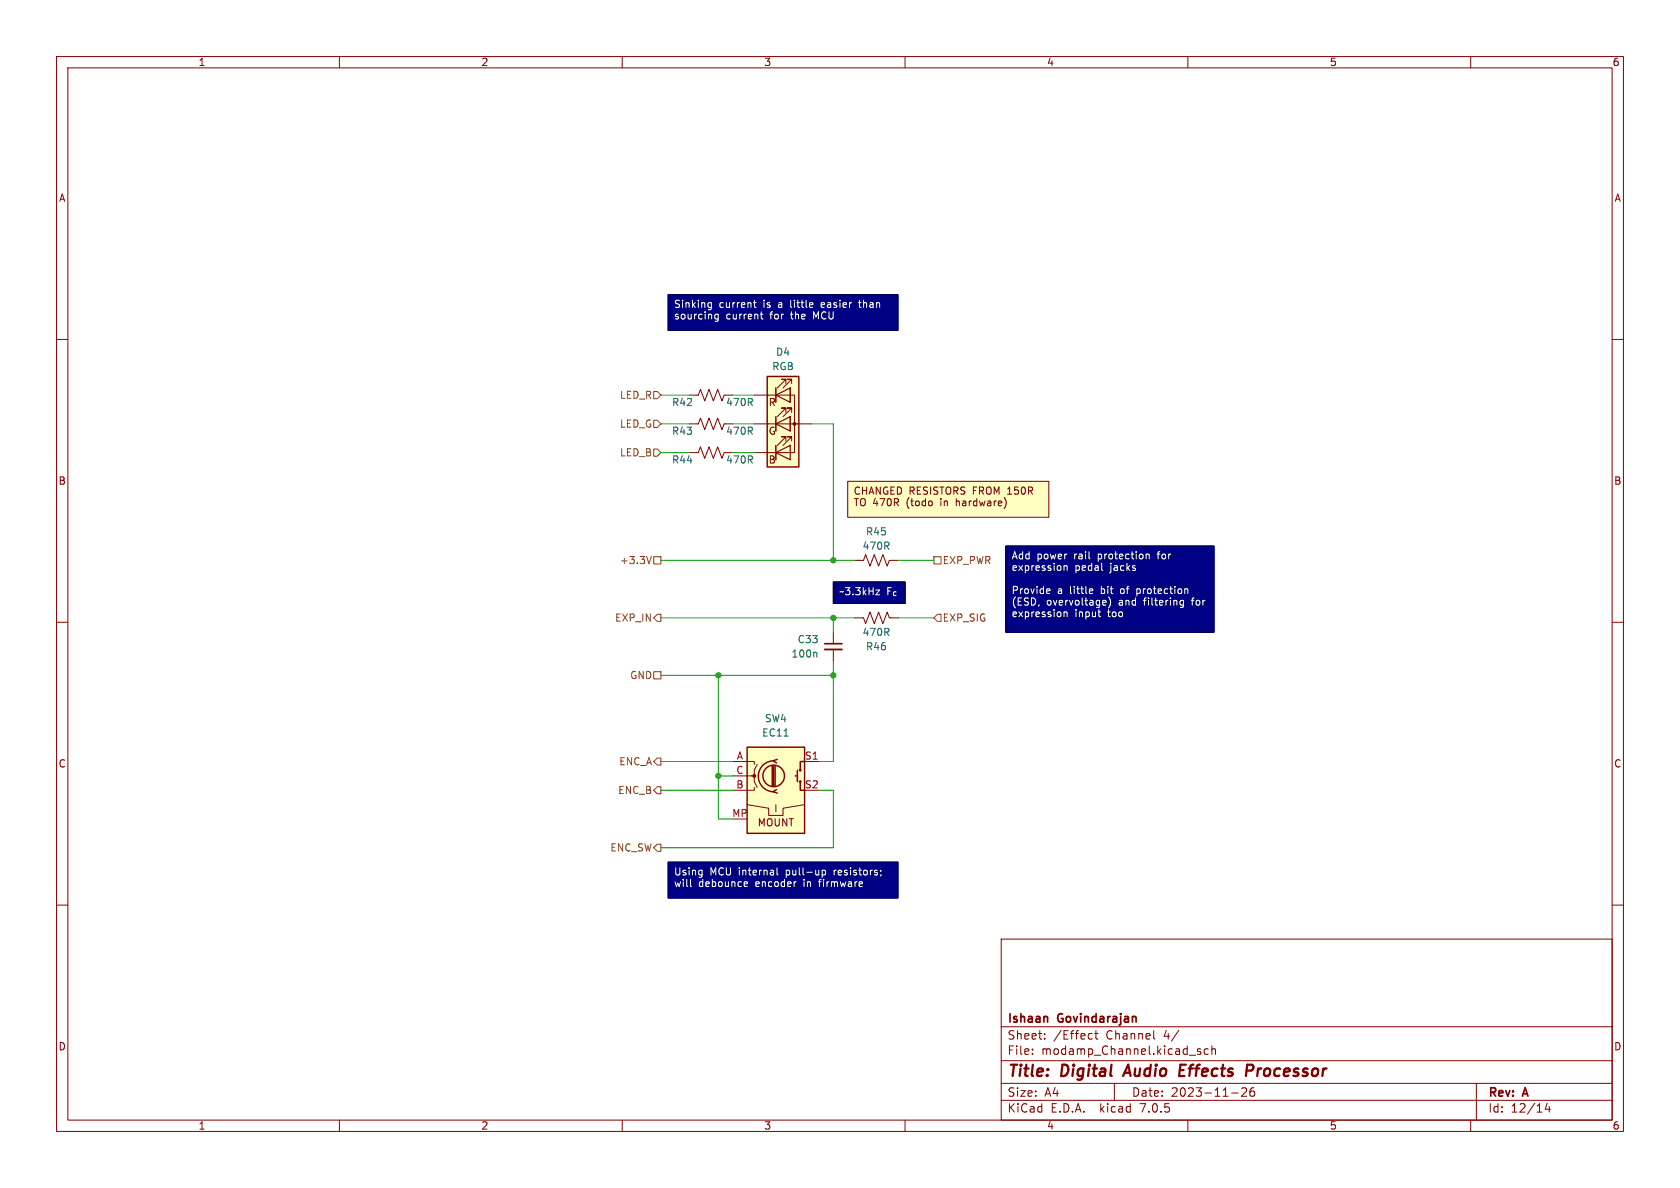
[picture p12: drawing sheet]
<svg xmlns="http://www.w3.org/2000/svg" width="297mm" height="210mm" viewBox="0 0 297 210" stroke-linecap="round" stroke-linejoin="round" font-family="sans-serif">
<path d="M0 0h297v210h-297z" fill="#fff" stroke="#fff" stroke-width=".18"/>
<g fill="none" stroke="#840000" stroke-width=".18">
<path d="M10 10h277v190h-277zM12 12h273v186h-273zM60 10v2M110 10v2M160 10v2M210 10v2M260 10v2M10 60h2M285 60h2M121.9 69.9h1.5l.4-1.1 .8 2.1 .7-2.1 .8 2.1 .8-2.1 .7 2.1 .4-1h1.5M121.9 74.9h1.5l.4-1 .8 2 .7-2 .8 2 .8-2 .7 2 .4-1h1.5M133.3 69.9h7.2v10.1h-7.2"/>
<path d="M133.3 74.9h10.2M137.2 73.7v2.5M137.2 68.6v2.5M137.2 78.7v2.6M138.9 78v-.8h-.7h.7l-1.5 1.5M138.9 72.9v-.8h-.7h.7l-1.5 1.6M138.9 67.8v-.7h-.7h.7l-1.5 1.5M139.7 73.7v2.5zM139.7 73.7h.1M139.7 68.6v2.5zM139.7 68.6h.1M140 78v-.8h-.8h.8l-1.6 1.5"/>
<path d="M140 72.9v-.8h-.8h.8l-1.6 1.6M140 67.8v-.7h-.8h.8l-1.6 1.5M121.9 80h1.5l.4-1 .8 2 .7-2 .8 2 .8-2 .7 2 .4-1h1.5M149.9 85.1h35.5v6.3h-35.5zM151.1 99.1h1.6l.3-1.1 .8 2.1 .8-2.1 .7 2.1 .8-2.1 .7 2.1 .4-1h1.5M164.8 88.7v.6M177.8 88.3l.1 .7-.3 .8M10 110h2M147.3 111.8v2M147.3 114.8v2M151.1 109.2h1.6l.3 1 .8-2 .8 2 .7-2 .8 2 .7-2 .4 1h1.5M285 110h2"/>
<path d="M129.5 134.6h3.8v.5M129.5 137.2h3.8v1l.6 1M133.3 139.2v.5h-3.8M133.9 135.1l-.6 1v1.1h-.5M142.2 134.6h2.6M10 160h2M132.1 142.2l3.8 .7v1.2h2.5v-1.2l3.8-.7M137.2 142.2v1.3M285 160h2M177 166h108v32h-108zM60 198v2M110 198v2"/>
<path d="M160 198v2M177 194.5h108M177 191.5h108M177 187.5h108M177 181.5h108M182.5 186.3v.1M182.5 185.5v.1M184.7 183.6v.1M184.7 182.8v.1M192.7 182.7l.4 .1M193.1 183.6l-.4 .1M193.5 182.7h.6"/>
<path d="M193.7 182.2v1.3l.4 .2M197 191.5v3M204 182.2v1.3l.2 .2M208.4 182.1l-1.3 2M210 198v2M212.2 185.5l-.3-.1-.2 .2v.2l.5 .2v.3h-.5M213.6 185.5l-.4-.1-.3 .3v.4l.1 .2h.6M214.2 185.5l.3-.1 .3 .1 .1 .9M214.2 184.9v1.5M217.7 193.2h1.2M219.5 192.4l.6-.1 .2 .1 .1 .3-.9 1.1h.9M221.7 192.3a.59 .59 0 0 0-.7 .6v.6l.1 .2 .4 .1 .2-.1 .1-.5-.1-.3h-.5l-.2 .3"/>
<path d="M260 198v2M261 191.5v6.5M273.5 195l-.3 1.1h.9M273.9 195.6v1"/>
</g>
<path d="M208.6 189.2h.6M209.6 188.2h-.9l-.3 2h1M221.3 188.2h-.8l-.2 2M221.3 189.2l-.9 .1" fill="none" stroke="#840000" stroke-width=".4"/>
<g fill="#000084" stroke="#000084" stroke-width=".18">
<path d="M118.1 52.1h40.6v6.3h-40.6z"/>
<path d="M147.3 102.9h12.7v3.8h-12.7z"/>
<path d="M177.8 96.5h36.8v15.3h-36.8z"/>
<path d="M118.1 152.4h40.6v6.4h-40.6z"/>
</g>
<g fill="#ffffc2" stroke="#ffffc2" stroke-width=".18">
<path d="M149.9 85.1h35.5v6.3h-35.5z"/>
<path d="M135.6 66.5h5.6v16.1h-5.6z"/>
<path d="M132.1 132.1h10.1v15.2h-10.1z"/>
</g>
<path d="M137.2 74.9l2.5-1.2v2.5zM137.2 69.9l2.5-1.3v2.5zM137.2 68.6v2.5M137.2 73.7v2.5M137.2 78.7v2.6M137.2 80l2.5-1.3v2.6z" fill="none" stroke="#840000" stroke-width=".2"/>
<g fill="#840000" stroke="#840000" stroke-width=".18">
<circle cx="140.5" cy="74.9" r=".25"/>
<circle cx="133.3" cy="137.2" r=".25"/>
</g>
<g fill="none" stroke="#840000" stroke-width=".25">
<path d="M135.6 66.5h5.6v16.1h-5.6zM132.1 132.1h10.1v15.2h-10.1zM136.5 135.4v3.5M136.8 134.5a2.73 2.73 0 0 0-2.7 2.7 2.73 2.73 0 0 0 2.7 2.8M136.8 135.4v3.5M137 135.4v3.5M137.3 139.6l-.6 .4 .7 .2M137.4 134.2l-.7 .3 .6 .4M140.6 137.2h.4M141 136.1v2.1M141.5 138.2v1.5h.7M142.2 134.6h-.7v1.5"/>
<circle cx="136.8" cy="137.2" r="1.9"/>
<circle cx="141.5" cy="136.1" r=".13"/>
<circle cx="141.5" cy="138.2" r=".13"/>
</g>
<path d="M145.8 114.8h3" fill="none" stroke="#840000" stroke-width=".33"/>
<path d="M145.8 113.8h3" fill="none" stroke="#840000" stroke-width=".3"/>
<path d="M144.2 115.3l.2 .2v.7" fill="none" stroke="#006464" stroke-width=".18"/>
<path d="M115.6 69.2h.6l.6 .7-.6 .6h-.6zM115.6 74.3h.6l.6 .6-.6 .7h-.6zM115.6 79.4h.6l.6 .6-.6 .6h-.6zM115.2 98.4l-.5 1.2M115.6 98.4h1.2v1.3h-1.2zM165.1 98.4h1.3v1.3h-1.3zM115.6 118.7h1.2v1.3h-1.2zM116.2 108.6h.6v1.3h-.6l-.6-.7zM165.7 108.6h.7v1.3h-.7l-.6-.7zM116.2 134h.6v1.3h-.6l-.6-.7zM116.2 139.1h.6v1.2h-.6l-.6-.6zM116.2 149.2h.6v1.3h-.6l-.6-.6z" fill="none" stroke="#725600" stroke-width=".18"/>
<path d="M118.1 52.1h40.6v6.3h-40.6zM177.8 96.5h36.8v15.3h-36.8zM147.3 102.9h12.7v3.8h-12.7zM118.1 152.4h40.6v6.4h-40.6z" fill="none" stroke="#000048" stroke-width=".18"/>
<g fill="none" stroke="#fff" stroke-width=".18">
<path d="M125.3 54.3h.5M125.3 53.6h.5M125.8 53.5v1l-.2 .2-.3 .1M127 55.5v1.1l-.3 .2h-.3M127 55.6l-.4-.1-.2 .3 .1 .5h.5M133.2 53.5h.5M133.4 53.1v1.1l.3 .1M134.4 55.5h.5M134.6 55.1v1.1l.3 .2M143.5 53.5l.2 .3-.6 .1M143.7 54.3h-.2M188.1 100v.8"/>
<path d="M192.6 98.7l.1 .1M202.6 97.9v.9M202.6 98.1l.2-.2 .3 .1 .1 .8M154.8 104.3h.7l-.7 .8h.7M185.2 104.1h.4v.3l-.6 .1M185.6 104.9h-.4M188.1 108.2v.8M188.2 100.1h-.1M188.6 100.1v.7M188.6 108.2v.8M192.8 104.1h.3l.1 .3-.6 .1M193.1 104.9h-.3"/>
<path d="M194.3 109h.3M194.8 100.7l.1 .1M195.1 106.1l.4 .1v.2l-.6 .2M195.5 106.9l-.4 .1M196.2 105.9a1.48 1.48 0 0 1-.2 1.6M208.7 106.2l-.1 .2 .1 .5 .1 .1 .4-.1M209.2 106.1v1.1l-.2 .2-.3-.1M209.5 104.2l.1-.1h.3l.1 .8M122.1 155.4v1.1l.1 .2M124 153.8l.1 .1M124.1 153.8v1.2M124.1 154.6l-.1 .1"/>
<path d="M131.6 156.7h.5M131.6 155.9h.4l.2 .3-.6 .1M137.4 153.4v1.1l.1 .2M145.3 153.8v1.3M145.3 153.9l.4-.1 .3 .3-.2 .5h-.5M152.3 155.9l.2 .3-.6 .1M152.4 156.7h-.3M155.7 153.9v.1M155.8 154.6l-.2 .3"/>
</g>
<g fill="none" stroke="#009600" stroke-width=".18">
<path d="M116.8 74.9h5.1M116.8 69.9h5.1M129.5 74.9h3.8M129.5 69.9h3.8M143.5 74.9h3.8v24.2M116.8 99.1h34.3M116.8 80h5.1M129.5 80h3.8M158.7 99.1h6.4M116.8 119.4h30.5M116.8 109.2h34.3M127 119.4v25.4h2.5"/>
<path d="M147.3 109.2v2.6M147.3 116.8v17.8h-2.5M158.7 109.2h6.4M116.8 139.7h12.7M116.8 134.6h12.7M127 137.2h2.5M144.8 139.7h2.5v10.2h-30.5"/>
</g>
<g fill="#009600" stroke="#009600" stroke-width=".18">
<circle cx="147.3" cy="119.4" r=".46"/>
<circle cx="127" cy="119.4" r=".46"/>
<circle cx="147.3" cy="99.1" r=".46"/>
<circle cx="147.3" cy="109.2" r=".46"/>
<circle cx="127" cy="137.2" r=".46"/>
</g>
<g font-size="2.8" fill="#840000">
<text x="178" y="190.8">Title:</text>
<text x="187.5" y="190.8">Digital</text>
<text x="199.3" y="190.8">Audio</text>
<text x="209.5" y="190.8">Effects</text>
<text x="221.9" y="190.8">Processor</text>
</g>
<g font-size="2.1" fill="#840000">
<text x="178" y="183.9">Sheet:</text>
<text x="178" y="181.1">Ishaan</text>
<text x="186.2" y="183.9">/Effect</text>
<text x="187" y="181.1">Govindarajan</text>
<text x="195.4" y="183.9">Channel</text>
<text x="205.7" y="183.9">4/</text>
<text x="178" y="186.6">File:</text>
<text x="184" y="186.6">modamp_Channel.kicad_sch</text>
<text x="178" y="196.8">KiCad</text>
<text x="178" y="194">Size:</text>
<text x="184.6" y="194">A4</text>
<text x="185.7" y="196.8">E.D.A.</text>
<text x="194.4" y="196.8">kicad</text>
<text x="200" y="194">Date:</text>
<text x="201.5" y="196.8">7.0.5</text>
<text x="206.9" y="194">2023-11-26</text>
<text x="263" y="194.2">Rev:</text>
<text x="263" y="196.8">Id:</text>
<text x="267" y="196.8">12/14</text>
<text x="269.2" y="194.2">A</text>
</g>
<g font-size="1.8" fill="#840000">
<text x="35" y="11.8">1</text>
<text x="85" y="11.8">2</text>
<text x="135" y="11.8">3</text>
<text x="185" y="11.8">4</text>
<text x="235" y="11.8">5</text>
<text x="285" y="11.8">6</text>
<text x="10.4" y="35.8">A</text>
<text x="285.4" y="35.8">A</text>
<text x="135.8" y="72">R</text>
<text x="135.8" y="77">G</text>
<text x="135.8" y="82.1">B</text>
<text x="10.3" y="85.8">B</text>
<text x="150.8" y="87.7">CHANGED RESISTORS FROM 150R</text>
<text x="150.8" y="89.7">TO 470R</text>
<text x="160.2" y="89.7">(todo</text>
<text x="166.3" y="89.7">in</text>
<text x="169.2" y="89.7">hardware)</text>
<text x="285.3" y="85.8">B</text>
<text x="10.3" y="135.8">C</text>
<text x="285.3" y="135.8">C</text>
<text x="133.9" y="146.2">MOUNT</text>
<text x="10.3" y="185.8">D</text>
<text x="285.3" y="185.8">D</text>
<text x="35" y="199.8">1</text>
<text x="85" y="199.8">2</text>
<text x="135" y="199.8">3</text>
<text x="185" y="199.8">4</text>
<text x="235" y="199.8">5</text>
<text x="285" y="199.8">6</text>
</g>
<g font-size="1.8" fill="#fff">
<text x="119.1" y="54.7">Sinking</text>
<text x="119.1" y="56.7">sourcing</text>
<text x="127.1" y="54.7">current</text>
<text x="128.3" y="56.7">current</text>
<text x="134.9" y="54.7">is</text>
<text x="136.1" y="56.7">for</text>
<text x="137.6" y="54.7">a</text>
<text x="139.9" y="56.7">the</text>
<text x="139.9" y="54.7">little</text>
<text x="143.9" y="56.7">MCU</text>
<text x="145.5" y="54.7">easier</text>
<text x="152.3" y="54.7">than</text>
<text x="178.8" y="99.1">Add</text>
<text x="178.8" y="101.2">expression</text>
<text x="183.2" y="99.1">power</text>
<text x="189.8" y="99.1">rail</text>
<text x="189.9" y="101.2">pedal</text>
<text x="194.1" y="99.1">protection</text>
<text x="196.2" y="101.2">jacks</text>
<text x="204.8" y="99.1">for</text>
<text x="148.3" y="105.5">~3.3kHz</text>
<text x="156.7" y="105.5">F_{c}</text>
<text x="178.8" y="105.3">Provide</text>
<text x="178.8" y="107.3">(ESD,</text>
<text x="184.9" y="107.3">overvoltage)</text>
<text x="186.9" y="105.3">a</text>
<text x="189.1" y="105.3">little</text>
<text x="194.7" y="105.3">bit</text>
<text x="197.8" y="107.3">and</text>
<text x="198.2" y="105.3">of</text>
<text x="201.2" y="105.3">protection</text>
<text x="202.3" y="107.3">filtering</text>
<text x="210.9" y="107.3">for</text>
<text x="178.8" y="109.3">expression</text>
<text x="189.9" y="109.3">input</text>
<text x="195.8" y="109.3">too</text>
<text x="119.1" y="155">Using</text>
<text x="125.4" y="155">MCU internal</text>
<text x="139" y="155">pull-up</text>
<text x="147.6" y="155">resistors;</text>
<text x="119.1" y="157">will</text>
<text x="123.4" y="157">debounce</text>
<text x="133.5" y="157">encoder</text>
<text x="142.1" y="157">in</text>
<text x="145" y="157">firmware</text>
</g>
<g font-size="1.8" fill="#006464">
<text x="136.5" y="65.6">RGB</text>
<text x="137.1" y="63.1">D4</text>
<text x="118.7" y="71.9">R42</text>
<text x="128.3" y="71.9">470R</text>
<text x="118.7" y="77">R43</text>
<text x="128.3" y="77">470R</text>
<text x="118.7" y="82.1">R44</text>
<text x="128.3" y="82.1">470R</text>
<text x="153" y="94.8">R45</text>
<text x="152.4" y="97.3">470R</text>
<text x="141" y="113.9">C33</text>
<text x="152.4" y="112.6">470R</text>
<text x="139.9" y="116.4">100n</text>
<text x="153" y="115.1">R46</text>
<text x="134.7" y="130.4">EC11</text>
<text x="135.2" y="127.8">SW4</text>
</g>
<g font-size="1.8" fill="#725600">
<text x="109.6" y="70.7">LED_R</text>
<text x="109.6" y="75.8">LED_G</text>
<text x="109.6" y="80.8">LED_B</text>
<text x="109.6" y="99.9">+3.3V</text>
<text x="166.6" y="99.9">EXP_PWR</text>
<text x="108.7" y="110">EXP_IN</text>
<text x="166.6" y="110">EXP_SIG</text>
<text x="111.4" y="120.2">GND</text>
<text x="109.4" y="135.4">ENC_A</text>
<text x="109.3" y="140.5">ENC_B</text>
<text x="107.9" y="150.7">ENC_SW</text>
</g>
<g font-size="1.8" fill="#a90000">
<text x="130.1" y="136.9">C</text>
<text x="130.2" y="134.4">A</text>
<text x="142.2" y="134.4">S1</text>
<text x="130.1" y="139.4">B</text>
<text x="142.2" y="139.4">S2</text>
<text x="129.4" y="144.5">MP</text>
</g>
</svg>
